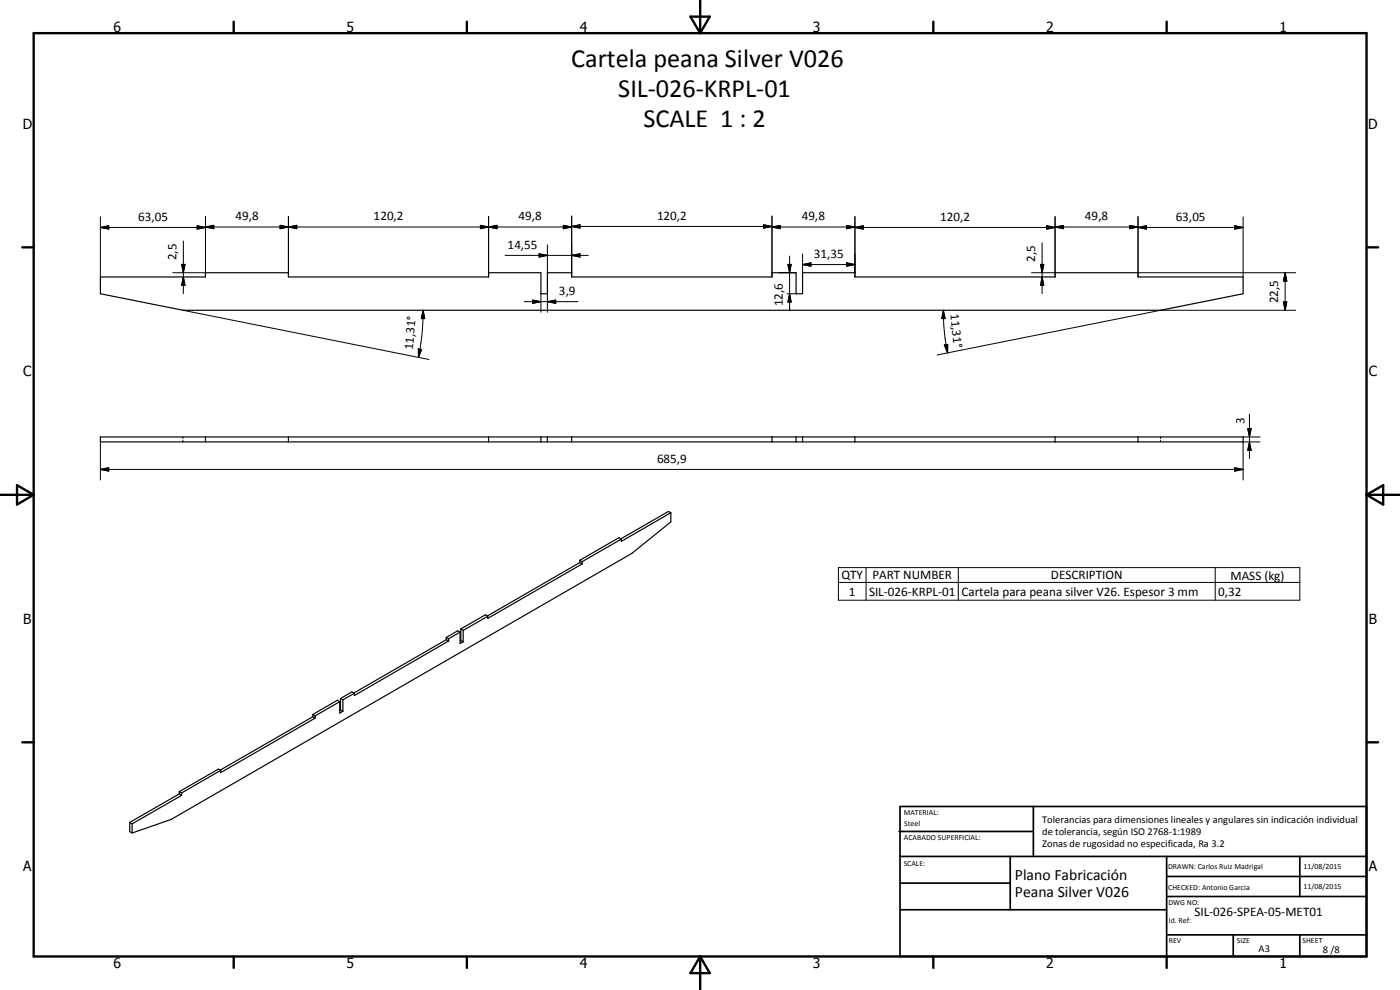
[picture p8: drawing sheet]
<svg xmlns="http://www.w3.org/2000/svg" width="420mm" height="297mm" viewBox="0 0 420 297" stroke-linecap="round" stroke-linejoin="round" font-family="sans-serif">
<g fill="none" stroke="#000" stroke-width=".35">
<path d="M30.1 83.1h31.6v-1.3h24.9v1.3h60v-1.3h15.7v6.3h2v-6.3h7.3v1.3h60.1v-1.3h7.2v6.3h2v-6.3h15.7v1.3h60v-1.3h24.9v1.3h31.6v5l-24.8 5h-293.4l-24.8-5zM30.1 131.1h343v1.5h-343zM61.7 131.1v1.5M86.6 131.1v1.5M146.6 131.1v1.5M162.3 131.1v1.5M164.3 131.1v1.5M171.6 131.1v1.5M231.7 131.1v1.5M238.9 131.1v1.5M240.9 131.1v1.5M256.6 131.1v1.5"/>
<path d="M316.6 131.1v1.5M341.5 131.1v1.5M201.3 153.8v2.8l-11.7 9.4-138.3 79.9-11.6 4M201.3 153.8l-14.8 8.6v-.6M201.3 153.8l-.7-.3-14.3 8.2M174 168.8l-27.7 16M174 168.1v.7M174 168.8l.7 .4M174 168.1l.7 .4M174.7 168.5v.7M174.7 169.2l-28.3 16.3v-.6M186.5 161.8l-11.8 6.7"/>
<path d="M186.5 161.8l-.8-.5-11.7 6.8M133.9 191.3l.8 .3M133.9 191.9l-27.7 16M133.9 191.3v.6M133.9 191.9l.8 .4M134.7 191.6v.7M134.7 192.3l-28.4 16.4v-.7M138.1 189.7v3.4l.9-.5M138.1 189.7l-.7-.4-3.5 2M138.1 189.7l-3.4 1.9M138.3 192.2l.7 .4M138.3 192.2l-.2 .1"/>
<path d="M138.3 188.7l.7 .4M138.3 188.7v3.5M139 189.1v3.5M146.4 184.9l-7.4 4.2M146.4 184.9l-.7-.5-7.4 4.3M93.9 215.1l-27.8 16M93.9 214.4l.7 .4M93.9 214.4v.7M93.9 215.1l.7 .4M94.6 214.8v.7M94.6 215.5l-28.4 16.3v-.7M102 210.5v3.5l.9-.6"/>
<path d="M102 210.5l-.8-.4-7.3 4.3M102 210.5l-7.4 4.3M102.2 213l.7 .4M102.2 213l-.2 .1M102.2 209.6l.7 .4M102.2 209.6v3.4M102.9 210v3.4M106.3 208l-3.4 2M106.3 208l-.7-.4-3.4 2M53.8 238.2l-14.9 8.6M53.8 237.5v.7M53.8 237.5l.7 .4"/>
<path d="M53.8 238.2l.7 .4M54.5 237.9v.7M54.5 238.6l-14.8 8.6M66.2 231.1l-11.7 6.8M66.2 231.1l-.6-.3-11.8 6.7M38.9 246.8v2.7l.8 .4M38.9 246.8l.8 .4M39.7 247.2v2.7"/>
</g>
<g fill="none" stroke="#000" stroke-width=".3">
<path d="M30.1 68.2l2.5-.5v1zM30.1 65.1v18M30.1 68.2h31.6M54.5 79.3h1l-.5 2.5zM55 72.3v15.8M59.2 67.7l2.5 .5-2.5 .5zM61.7 68.1l2.5-.5v1zM61.7 68.1h109.9M61.7 64.9v18.2M84.1 67.6l2.5 .5-2.5 .5zM84.1 67.6l5 1v-1l-5 1zM86.6 68.1l2.5-.5v1z"/>
<path d="M86.6 64.9v18.2M144.2 67.6l2.4 .5-2.4 .5zM146.6 68.1l2.6-.5v1zM146.6 64.9v18.2M151.6 76.6h25M161.8 76.2l2.5 .4-2.5 .5zM164.3 73.4v8.4M169.1 67.6l2.5 .5-2.5 .5zM171.6 67.9l2.5-.5v1.1zM171.6 76.6l2.5-.4v.9zM171.6 64.8v18.3M171.6 67.9h60.1"/>
<path d="M229.1 67.4l2.6 .5-2.6 .6zM231.7 68.1l2.4-.5v1zM231.7 68.1h24.9M231.7 64.8v18.3M236.5 79.3h.9l-.4 2.5zM237 76.8v16.3M240.9 79.4l2.5-.5v1zM240.9 79.4h15.7M240.9 76.2v5.6M254.1 78.9l2.5 .5-2.5 .5zM254.1 67.6l2.5 .5-2.5 .5zM256.6 68.2l2.5-.5v1z"/>
<path d="M256.6 68.2h60M256.6 64.9v18.2M312.3 79.3h1l-.6 2.5zM312.7 72.9v15.2M314.1 67.7l2.5 .5-2.5 .5zM316.6 68.1l2.6-.5v1zM316.6 68.1h24.9M316.6 64.9v18.2M339 67.6l2.5 .5-2.5 .5zM341.5 68.2l2.6-.5v1zM341.5 68.2h31.6M341.5 64.9v18.2"/>
<path d="M370.6 67.7l2.5 .5-2.5 .5zM373.1 65.1v18M51.8 81.8h9.9M54.9 93.1l73.8 14.8M55 83.1l.5 2.5h-1zM127 93.1l.5 2.5h-1.1zM127 93.1l-.4 8-1 6.1M157.3 90.5h16.2M159.8 90l2.5 .5-2.5 .5zM162.3 88.1v5.6M164.3 90.5l2.5-.5v1zM164.3 88.1v5.6"/>
<path d="M233.8 81.8h5.1M236.2 88.1h2.7M237 88.1l.4 2.5h-.9zM283.1 93.1l.5 2.5h-1zM283.1 93.1l.3 6.4 1 6.4M309.6 81.8h7M312.7 83.1l.6 2.5h-1zM341.5 81.8h47.4M385.2 90.6h1l-.5 2.5zM385.7 81.8l.5 2.5h-1zM385.7 81.8v11.3M388.9 93.1h-40.6l-58.6 11.7"/>
<path d="M125.5 104.7l1 .2-.9 2.3zM283.4 103.5l1-.2v2.6zM289.5 104.9l-8.2 1.6M30.1 132.6v11.4M54.9 131.1v.5M54.9 132.1v.5M348.3 131.1v.5M348.3 132.1v.5M373.1 131.1h5.1M374.5 128.6h1l-.5 2.5zM375 132.6l.5 2.5h-1zM375 124.3v13.3"/>
<path d="M378.2 132.6h-5.1v11.4M30.1 140.8l2.5-.5v1.1zM30.1 140.8h343M370.6 140.3l2.5 .5-2.5 .6zM251.6 170.3h138.5v9.8h-138.5zM251.6 174.8h138.5M259.9 170.3v9.8M287.6 170.3v9.8M364.7 170.3v9.8"/>
</g>
<g fill="none" stroke="#000" stroke-width=".71">
<path d="M10.1 9.9h400v277.1h-400zM70.1 6.5v3.4M140.1 6.5v3.4M207.2 5h5.8l-2.9 4.9zM210.1 0v9.9M280.1 6.5v3.4M350.1 6.5v3.4M6.7 74.2h3.4M410.1 74.2h3.5M.1 148.5h10M5.1 145.6l5 2.9-5 2.9zM410.1 148.5h10"/>
<path d="M410.1 148.5l5-2.9v5.8zM6.7 222.7h3.4M410.1 222.7h3.5M70.1 287v3.4M140.1 287v3.4M210.1 287v10M210.1 287l2.9 5h-5.8zM280.1 287v3.4M350.1 287v3.4"/>
</g>
<g fill="none" stroke="#000" stroke-width=".51">
<path d="M269.8 249.5h40.3M270.1 242h140v45h-140zM270.1 257h140M303.2 257v16M310.1 242v15M350.1 257v30M390.1 257v12M270.1 265h33.1M270.1 273h80M350.1 269h60M350.1 263h60M350.1 280.5h60"/>
<path d="M370.1 280.5v6.5M390.1 280.5v6.5"/>
</g>
<g fill="#000">
<path d="M30.1 68.2l2.5-.5v1zM54.5 79.3h1l-.5 2.5zM59.2 67.7l2.5 .5-2.5 .5zM61.7 68.1l2.5-.5v1zM84.1 67.6l2.5 .5-2.5 .5zM86.6 68.1l2.5-.5v1zM144.2 67.6l2.4 .5-2.4 .5zM146.6 68.1l2.6-.5v1zM161.8 76.2l2.5 .4-2.5 .5zM169.1 67.6l2.5 .5-2.5 .5zM171.6 67.9l2.5-.5v1.1zM171.6 76.6l2.5-.4v.9z"/>
<path d="M229.1 67.4l2.6 .5-2.6 .6zM231.7 68.1l2.4-.5v1zM236.5 79.3h.9l-.4 2.5zM240.9 79.4l2.5-.5v1zM254.1 78.9l2.5 .5-2.5 .5zM254.1 67.6l2.5 .5-2.5 .5zM256.6 68.2l2.5-.5v1zM312.3 79.3h1l-.6 2.5zM314.1 67.7l2.5 .5-2.5 .5zM316.6 68.1l2.6-.5v1zM339 67.6l2.5 .5-2.5 .5zM341.5 68.2l2.6-.5v1z"/>
<path d="M370.6 67.7l2.5 .5-2.5 .5zM55 83.1l.5 2.5h-1zM127 93.1l.5 2.5h-1.1zM159.8 90l2.5 .5-2.5 .5zM164.3 90.5l2.5-.5v1zM237 88.1l.4 2.5h-.9zM283.1 93.1l.5 2.5h-1zM312.7 83.1l.6 2.5h-1zM385.2 90.6h1l-.5 2.5zM385.7 81.8l.5 2.5h-1zM125.5 104.7l1 .2-.9 2.3zM283.4 103.5l1-.2v2.6z"/>
<path d="M374.5 128.6h1l-.5 2.5zM375 132.6l.5 2.5h-1zM30.1 140.8l2.5-.5v1.1zM370.6 140.3l2.5 .5-2.5 .6z"/>
</g>
<g font-size="7.9">
<text x="171.4" y="20">Cartela peana Silver V026</text>
<text x="185.5" y="29">SIL-026-KRPL-01</text>
<text x="193.1" y="38">SCALE 1 : 2</text>
</g>
<g font-size="4.7">
<text x="304.6" y="263.9">Plano Fabricación</text>
<text x="304.6" y="269.3">Peana Silver V026</text>
</g>
<g font-size="4.2">
<text x="34" y="9.6">6</text>
<text x="104" y="9.6">5</text>
<text x="174" y="9.6">4</text>
<text x="244" y="9.6">3</text>
<text x="314" y="9.6">2</text>
<text x="384" y="9.6">1</text>
<text x="6.8" y="38.7">D</text>
<text x="410.6" y="38.7">D</text>
<text x="7" y="112.9">C</text>
<text x="410.8" y="112.9">C</text>
<text x="7" y="187.1">B</text>
<text x="410.8" y="187.1">B</text>
<text x="7" y="261.4">A</text>
<text x="410.8" y="261.4">A</text>
<text x="34" y="290.4">6</text>
<text x="104" y="290.4">5</text>
<text x="174" y="290.4">4</text>
<text x="244" y="290.4">3</text>
<text x="314" y="290.4">2</text>
<text x="384" y="290.4">1</text>
</g>
<g font-size="3.9">
<text x="197.2" y="65.9">120,2</text>
<text x="41.5" y="66.2">63,05</text>
<text x="70.7" y="66.1">49,8</text>
<text x="112.1" y="66.1">120,2</text>
<text x="155.6" y="66.1">49,8</text>
<text x="240.6" y="66.1">49,8</text>
<text x="282.1" y="66.2">120,2</text>
<text x="325.6" y="66.1">49,8</text>
<text x="352.8" y="66.2">63,05</text>
<text x="152.3" y="74.6">14,55</text>
<text x="244.3" y="77.3">31,35</text>
<text x="52.9" y="78.1" transform="rotate(-90 52.9 78.1)">2,5</text>
<text x="310.7" y="78.6" transform="rotate(-90 310.7 78.6)">2,5</text>
<text x="167.8" y="88.5">3,9</text>
<text x="234.9" y="91.9" transform="rotate(-90 234.9 91.9)">12,6</text>
<text x="285.2" y="94.2" transform="rotate(84 285.2 94.2)">11,31°</text>
<text x="383.6" y="91" transform="rotate(-90 383.6 91)">22,5</text>
<text x="123.9" y="105.1" transform="rotate(-84 123.9 105.1)">11,31°</text>
<text x="373.5" y="127.1" transform="rotate(-90 373.5 127.1)">3</text>
<text x="197.2" y="138.8">685,9</text>
<text x="252.5" y="173.8">QTY</text>
<text x="261.8" y="173.8">PART NUMBER</text>
<text x="315.4" y="173.8">DESCRIPTION</text>
<text x="369.3" y="173.9">MASS (kg)</text>
<text x="254.8" y="178.7">1</text>
<text x="260.8" y="178.7">SIL-026-KRPL-01</text>
<text x="288.5" y="178.8">Cartela para peana silver V26. Espesor 3 mm</text>
<text x="365.6" y="178.7">0,32</text>
<text x="358.5" y="275">SIL-026-SPEA-05-MET01</text>
</g>
<g font-size="3.1">
<text x="312.7" y="246.8">Tolerancias para dimensiones lineales y angulares sin indicación individual</text>
<text x="312.7" y="250.4">de tolerancia, según ISO 2768-1:1989</text>
<text x="312.7" y="254">Zonas de rugosidad no especificada, Ra 3.2</text>
<text x="377.7" y="285.6">A3</text>
<text x="397" y="285.9">8 /8</text>
</g>
<g font-size="2.4">
<text x="271.2" y="244.4">MATERIAL:</text>
<text x="271.3" y="252">ACABADO SUPERFICIAL:</text>
<text x="271.4" y="247.9">Steel</text>
<text x="271.2" y="259.7">SCALE:</text>
<text x="350.6" y="260.8">DRAWN: Carlos Ruiz Madrigal</text>
<text x="391.2" y="260.6">11/08/2015</text>
<text x="350.6" y="267">CHECKED: Antonio Garcia</text>
<text x="391.2" y="266.7">11/08/2015</text>
<text x="350.6" y="271.4">DWG NO:</text>
<text x="350.8" y="276.9">Id. Ref:</text>
<text x="350.8" y="282.8">REV</text>
<text x="371.2" y="282.9">SIZE</text>
<text x="390.9" y="282.9">SHEET</text>
</g>
</svg>
